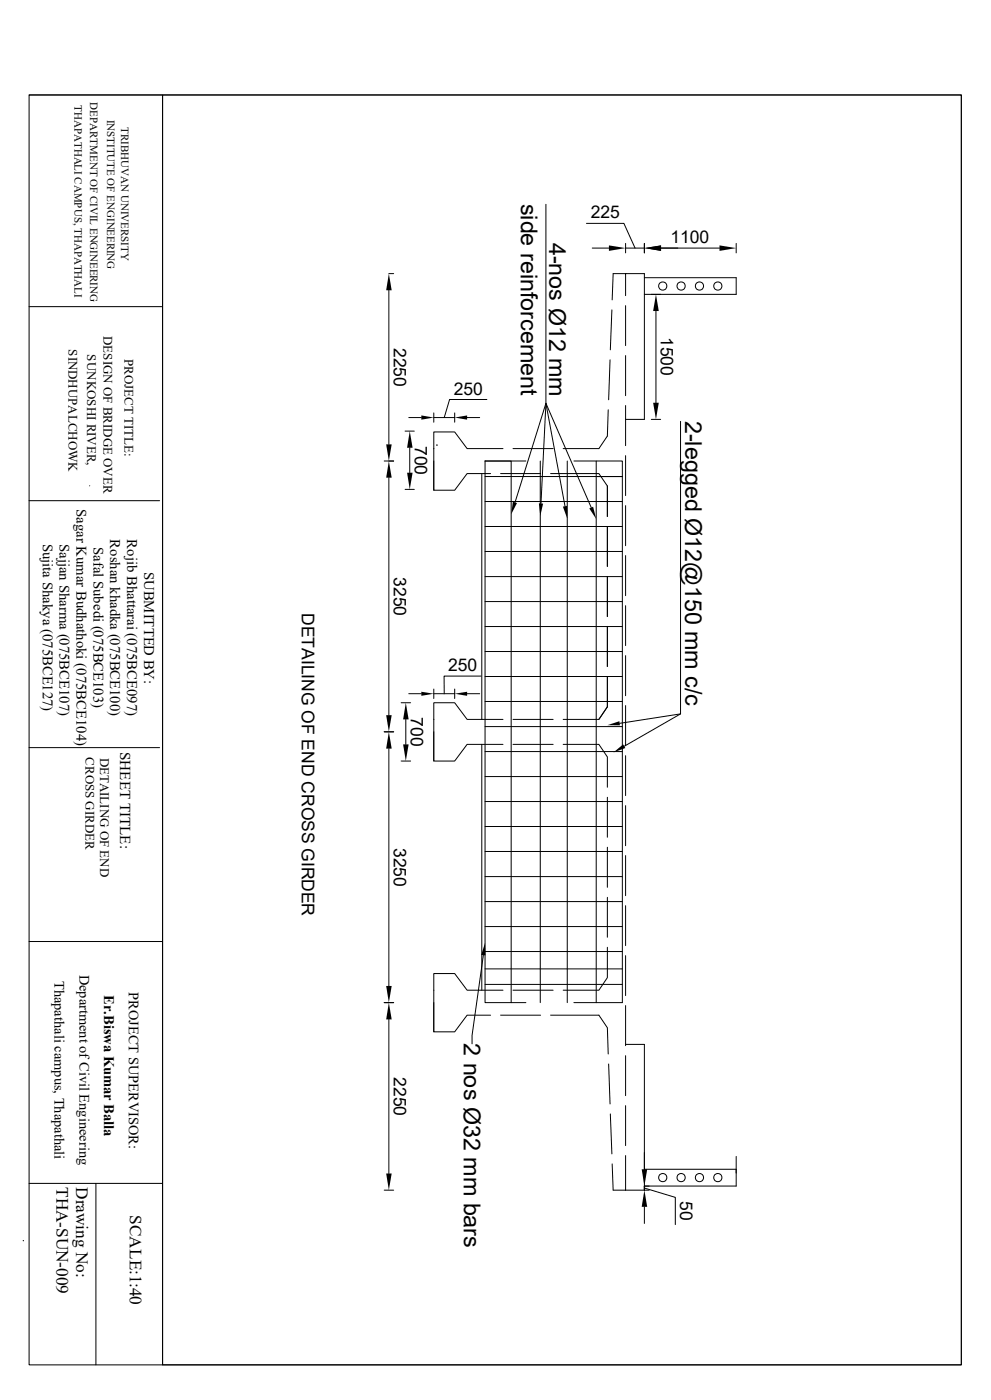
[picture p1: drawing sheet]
<svg xmlns="http://www.w3.org/2000/svg" width="297mm" height="420mm" viewBox="0 0 297 420" stroke-linecap="round" stroke-linejoin="round" font-family="sans-serif">
<g fill="none" stroke="#000" stroke-width=".3">
<path d="M8.7 28.5h279.4v380.9h-279.4zM8.7 28.5h40v380.9M48.7 28.5h239.4v380.9h-239.4zM163.6 61.3v59.7l-9.3 29.7M175.8 67h11.2l3.3 7.4M177.5 74.4h5M187.5 73v2.9M187.5 74.4h5.6M193.1 73v2.9M198.1 74.4h17.5M220.6 73v2.9M8.7 92h39.8"/>
<path d="M116.5 82.1h1.5M116.5 87.1v46.2M183.4 93l-.5 11.9M183.5 90l.3-7.9h9.3v43.7h-5.6M187.5 82.1v6.6M187.5 91.7v12M193.1 83.3h27.5v5h-27.5M196.6 93.3v27.5M145.9 119.8h-11.2l-1.6 5.5M182.8 107.9l-.4 12M187.5 106.7v12M115.1 138.3h2.9"/>
<path d="M121.4 129.3h2.8M122.5 125.3h3.8M122.8 134.3v7.5M130 123.9v2.8M130 134.6h.1M130 138.3v8.8M130 125.3h6.3M130.9 133.5h.1M136.3 123.9v2.8M140 125.3h3.8M145.4 138.3v162.5h12.2M145.4 138.3h7.8v162.5"/>
<path d="M145.4 138.3h12.2M150.7 134.6h-10.7l-3.7-5h-6.3v17.5h6.3l3.7-5h7M153.8 134.6h12M161.9 138.3v162.5M163.6 121l5.7 30.8M163.6 121l13.6 31.3M163.6 121l-1.5 30M170 138.3v162.5M172 138.3h14.5v162.5h-14.5M178.7 138.3v4.7h7.8h-41.1M182.3 122.9l-.3 7.9-2.5 3.8h-10.7M187.5 121.7v12"/>
<path d="M187.5 136.7v12M195.2 125.8h2.8M204 126.4v87.8l-16.9 9.7M8.7 150.2h39.1M26.9 145.7v.1M31.1 148h.1M116.5 143.3v71.2M121.4 146.8h2.8M144.4 142.1v73.7M145.4 150.5h41.1M145.4 157.9h41.1M150 142.1h12"/>
<path d="M165 142.1h14.5l2.5 3.7v9.1M178.7 143v157.8M182 157.9v12M187.5 151.7v12M145.4 165.4h41.1M145.4 173h41.1M182 172.9v12.1M187.5 166.7v12M145.4 180.5h41.1M145.4 188h41.1M145.4 195.5h41.1M182 187.9v12"/>
<path d="M187.5 181.7v12M187.5 196.7v12M115.1 219.5h2.9M120.2 210.8h2.9M121.6 215.8v7.5M122.5 208.1h3.8M130 206.7v2.8M130 219.5v8.8M130 215.8h.1M130 208.1h6.3M136.3 206.7v2.8M140 208.1h3.8"/>
<path d="M144.2 202.8h-11.1v5.3M145.4 202.9h41.1M145.4 210.4h41.1M145.4 218h41.1M150.7 215.8h-10.7l-3.7-5h-6.3v17.5h6.3l3.7-5h10.7M153.8 215.8h12M168.8 215.8h10.7l2.5-3.8v-9.1v9.1l-2.5 3.8M187.5 211.7v12M204 214.2l-18.3 2.8M8.7 224.3h39.1M116.5 224.6v71.2M120.2 228.3h2.9"/>
<path d="M144.4 223.3v73.8M145.4 225.5h41.1M145.4 233h41.1M153.8 223.3h12M168.8 223.3h10.7l2.5 3.8v9.1M182 239.2v12M187.5 226.7v12M145.4 240.5h41.1M145.4 247.9h41.1M145.4 255.4h41.1M182 254.2v12M187.5 241.7v12"/>
<path d="M187.5 256.7v12M145.4 263h41.1M145.4 270.5h41.1M145.4 278h41.1M182 269.2v12M187.5 271.7v12M8.7 282.4h40M130 297.1h.1M144.9 286.6l-3.4 24v2.5M145.4 285.5h41.1M145.4 290.7h41.1M145.4 295.3h41.1"/>
<path d="M150.7 297.1h-10.7l-3.7-5h-6.3v17.4h6.3l3.7-5h7M153.8 297.1h12M182 284.2v9.1l-2.5 3.8h-10.7M187.5 286.7v12M115.1 300.8h2.9M116.5 305.8v46.2M130 300.8v8.7M150 304.5h12M165 304.5h14.5l2.5 3.8 .3 7.9M182.4 319.2l.4 12M187.5 301.7v12M187.5 316.7v12"/>
<path d="M187.5 313.3h5.6v43.7M182.9 334.2l.5 12M187.5 331.7v12M8.7 355h40M28.7 355v54.4M115.1 357h2.9M183.5 349.2l.3 7.8h10.8M187.5 346.7v10.3M193.1 356.4l9.3 2.8v8.2M193.1 350.8h27.5M220.6 346.9v8.9h-27.5M7 372.2h.1"/>
<path d="M193.1 362v5"/>
<circle cx="198.6" cy="85.8" r="1.23"/>
<circle cx="204.1" cy="85.8" r="1.23"/>
<circle cx="209.6" cy="85.8" r="1.23"/>
<circle cx="215.1" cy="85.8" r="1.23"/>
<circle cx="198.6" cy="353.3" r="1.23"/>
<circle cx="204.1" cy="353.3" r="1.23"/>
<circle cx="209.6" cy="353.3" r="1.23"/>
<circle cx="215.1" cy="353.3" r="1.23"/>
</g>
<g fill="#000">
<path d="M182.5 73.6l5 .8-5 .9zM193.1 74.4l5-.8v1.7zM215.6 73.6l5 .8-5 .9zM116.5 82.1l.9 5h-1.7zM196.6 88.3l.8 5h-1.7zM115.7 133.3h1.7l-.9 5zM122.8 129.3l.9 5h-1.7zM126.3 124.6l3.7 .7-3.7 .6zM136.3 125.3l3.7-.7v1.3zM195.7 120.8h1.7l-.8 5zM116.5 138.3l.9 5h-1.7zM122 141.8h1.7l-.9 5z"/>
<path d="M153.7 150.5l1.2 .4-1.7 3.4zM161.5 151l1.3 .1-.9 3.7zM168.7 152l1.2-.2 .1 3.8zM176.6 152.5l1.2-.5 .9 3.7zM115.7 214.5h1.7l-.9 5zM121.6 210.8l.9 5h-1.7zM126.3 207.5l3.7 .6-3.7 .6zM136.3 208.1l3.7-.6v1.2zM182 217.6l3.6-1.2 .2 1.2zM116.5 219.5l.9 5.1h-1.7zM120.8 223.3h1.7l-.9 5zM183.9 225.7l2.9-2.4 .6 1.1z"/>
<path d="M115.7 295.8h1.7l-.9 5zM145.4 282.8l.1 3.8-1.3-.1zM116.5 300.8l.9 5h-1.7zM115.7 352h1.7l-.9 5zM192.3 350.8h1.7l-.9 5zM193.1 357l.9 5h-1.7z"/>
</g>
<g font-size="7">
<text x="156.1" y="61.1" transform="rotate(90 156.1 61.1)">side reinforcement</text>
<text x="164.5" y="72.8" transform="rotate(90 164.5 72.8)">4-nos Ø12 mm</text>
<text x="205.4" y="126.2" transform="rotate(90 205.4 126.2)">2-legged Ø12@150 mm c/c</text>
<text x="139" y="312.9" transform="rotate(90 139 312.9)">2 nos Ø32 mm bars</text>
</g>
<g font-size="5.2">
<text x="177" y="65.5">225</text>
<text x="200.9" y="72.9">1100</text>
<text x="198.1" y="101.1" transform="rotate(90 198.1 101.1)">1500</text>
<text x="118" y="104.4" transform="rotate(90 118 104.4)">2250</text>
<text x="136" y="118.4">250</text>
<text x="124.3" y="133.7" transform="rotate(90 124.3 133.7)">700</text>
<text x="118" y="173.1" transform="rotate(90 118 173.1)">3250</text>
<text x="90.5" y="183.9" transform="rotate(90 90.5 183.9)">DETAILING OF END CROSS GIRDER</text>
<text x="134.3" y="201.3">250</text>
<text x="123.1" y="215.2" transform="rotate(90 123.1 215.2)">700</text>
<text x="118" y="254.4" transform="rotate(90 118 254.4)">3250</text>
<text x="118" y="323.1" transform="rotate(90 118 323.1)">2250</text>
<text x="17" y="356.1" transform="rotate(90 17 356.1)">THA-SUN-009</text>
<text x="22.8" y="356.1" transform="rotate(90 22.8 356.1)">Drawing No:</text>
<text x="38.9" y="364.6" transform="rotate(90 38.9 364.6)">SCALE:1:40</text>
<text x="203.9" y="360.4" transform="rotate(90 203.9 360.4)">50</text>
</g>
<text font-size="4.5" x="36" y="225.6" transform="rotate(90 36 225.6)">SHEET TITLE:</text>
<g font-size="4.4">
<text x="22.9" y="152.7" transform="rotate(90 22.9 152.7)">Sagar Kumar Budhathoki (075BCE104)</text>
<text x="33.1" y="161.8" transform="rotate(90 33.1 161.8)">Roshan khadka (075BCE100)</text>
<text x="38.1" y="161.8" transform="rotate(90 38.1 161.8)">Rojib Bhattarai (075BCE097)</text>
<text x="12.8" y="163.1" transform="rotate(90 12.8 163.1)">Sujita Shakya (075BCE127)</text>
<text x="17.9" y="163.2" transform="rotate(90 17.9 163.2)">Sajjan Sharma (075BCE107)</text>
<text x="28" y="164" transform="rotate(90 28 164)">Safal Subedi (075BCE103)</text>
<text x="43.2" y="171.4" transform="rotate(90 43.2 171.4)">SUBMITTED BY:</text>
<text x="31.2" y="298.6" transform="rotate(90 31.2 298.6)">Er.Biswa Kumar Balla</text>
</g>
<g font-size="4.3">
<text x="23.8" y="292.4" transform="rotate(90 23.8 292.4)">Department of Civil Engineering</text>
<text x="16.3" y="294.2" transform="rotate(90 16.3 294.2)">Thapathali campus, Thapathali</text>
<text x="38.6" y="297.6" transform="rotate(90 38.6 297.6)">PROJECT SUPERVISOR:</text>
</g>
<g font-size="3.9">
<text x="31" y="100.8" transform="rotate(90 31 100.8)">DESIGN OF BRIDGE OVER</text>
<text x="20.5" y="104.7" transform="rotate(90 20.5 104.7)">SINDHUPALCHOWK</text>
<text x="26.2" y="106.3" transform="rotate(90 26.2 106.3)">SUNKOSHI RIVER,</text>
<text x="37.3" y="107.7" transform="rotate(90 37.3 107.7)">PROJECT TITLE:</text>
<text x="25.7" y="227.2" transform="rotate(90 25.7 227.2)">CROSS GIRDER</text>
<text x="30.1" y="227.2" transform="rotate(90 30.1 227.2)">DETAILING OF END</text>
</g>
<g font-size="3.3">
<text x="22.3" y="31.6" transform="rotate(90 22.3 31.6)">THAPATHALI CAMPUS, THAPATHALI</text>
<text x="27" y="30.7" transform="rotate(90 27 30.7)">DEPARTMENT OF CIVIL ENGINEERING</text>
<text x="32.1" y="35.9" transform="rotate(90 32.1 35.9)">INSTITUTE OF ENGINEERING</text>
<text x="36.4" y="38.2" transform="rotate(90 36.4 38.2)">TRIBHUVAN UNIVERSITY</text>
</g>
</svg>
